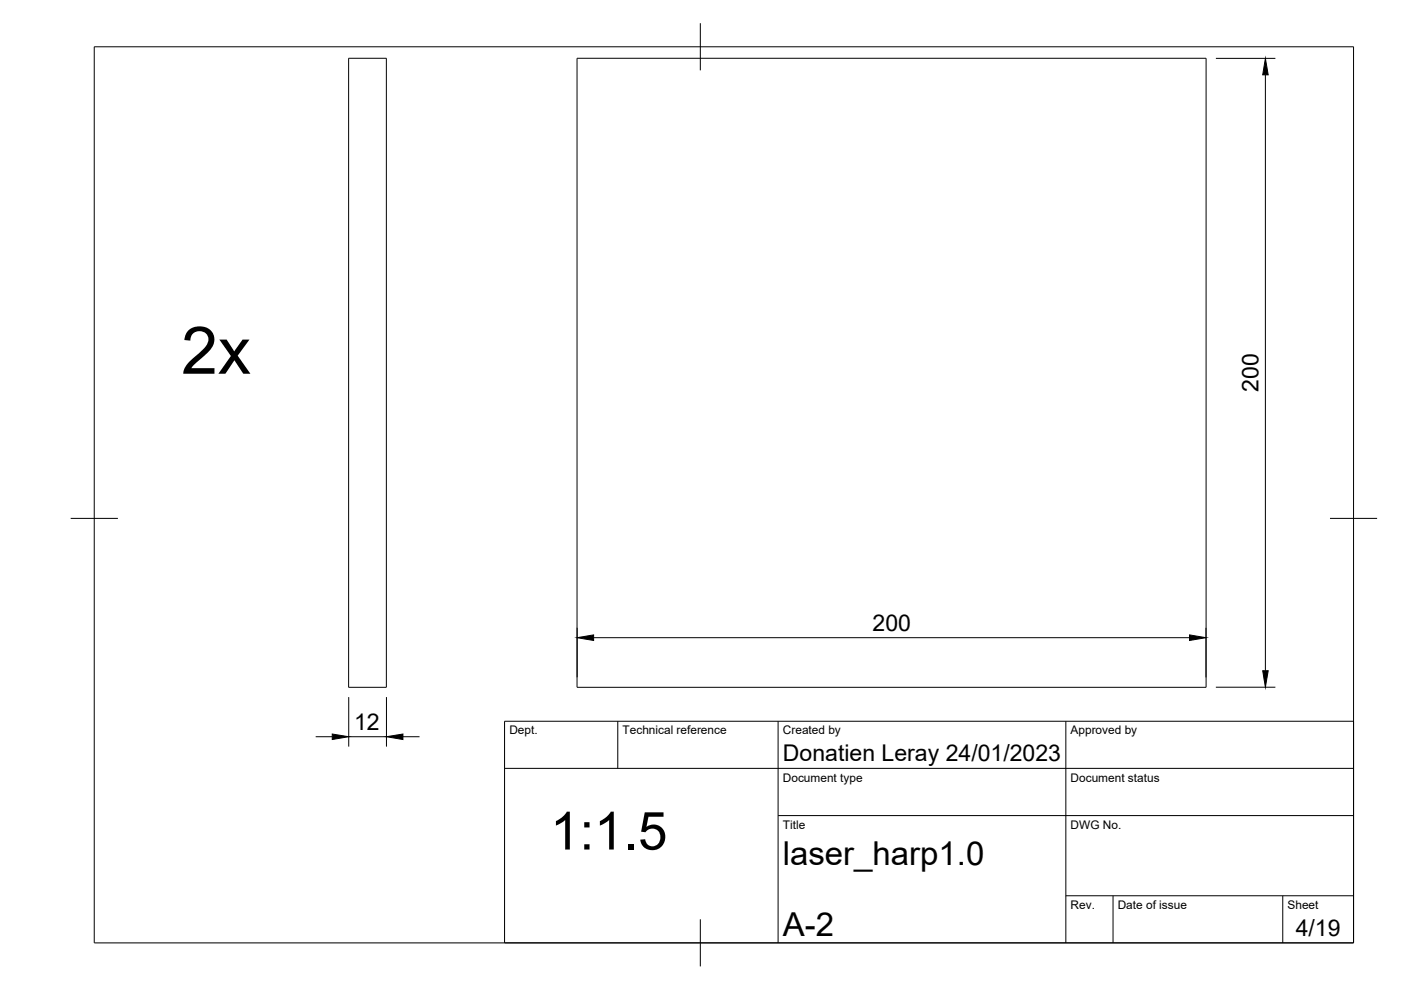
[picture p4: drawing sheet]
<svg xmlns="http://www.w3.org/2000/svg" width="297mm" height="210mm" viewBox="0 0 297 210" stroke-linecap="round" stroke-linejoin="round" font-family="sans-serif">
<!-- layer: Visible -->
<path d="M73.9 12.4h8v133.3h-8zM122.3 12.4h133.4v133.3h-133.4z" fill="none" stroke="#000" stroke-width=".21"/>
<!-- layer: TITLEBLOCK -->
<path d="M107 152.9h180v47h-180zM131 152.9v10M165 152.9v47M226 152.9v47M107 162.9h180M165 172.9h122M226 189.9h61M236 189.9v10M272 189.9v10" fill="none" stroke="#000" stroke-width=".21"/>
<!-- layer: BORDER -->
<path d="M20 9.9h267v190h-267zM148.5 4.9v10M15 109.9h10M282 109.9h10M148.5 194.9v10" fill="none" stroke="#000" stroke-width=".21"/>
<!-- layer: FD_Dimensions -->
<path d="M257.8 12.4h12.6M268.3 15.9v126.3M122.4 133.1v10.5M125.9 135.2h126.3M255.7 133.1v10.5M66.9 156.2h3.5M73.9 147.8v10.5M73.9 156.2h8M81.9 147.8v10.5M85.4 156.2h3.5M257.8 145.7h12.6" fill="none" stroke="#000" stroke-width=".21"/>
<path d="M268.3 12.4l.6 3.5h-1.2zM122.4 135.2l3.5-.6v1.2zM252.2 134.6l3.5 .6-3.5 .6zM70.4 155.6l3.5 .6-3.5 .6zM81.9 156.2l3.5-.6v1.2zM267.7 142.2h1.2l-.6 3.5z" fill="#000" stroke="#000" stroke-width=".21"/>
<text font-size="14" x="38.4" y="79.2">2x</text>
<text font-size="11.2" x="116.6" y="180.1">1:1.5</text>
<g font-size="7">
<text x="166" y="183.4">laser_harp1.0</text>
<text x="166" y="198.4">A-2</text>
</g>
<g font-size="4.9">
<text x="266.8" y="83.1" transform="rotate(-90 266.8 83.1)">200</text>
<text x="185" y="133.7">200</text>
<text x="75.1" y="154.8">12</text>
<text x="166" y="161.4">Donatien Leray 24/01/2023</text>
<text x="274.7" y="198.6">4/19</text>
</g>
<g font-size="2.5">
<text x="108" y="155.7">Dept.</text>
<text x="132" y="155.7">Technical reference</text>
<text x="166" y="155.7">Created by</text>
<text x="227" y="155.7">Approved by</text>
<text x="166" y="165.7">Document type</text>
<text x="227" y="165.7">Document status</text>
<text x="166" y="175.7">Title</text>
<text x="227" y="175.7">DWG No.</text>
<text x="227" y="192.7">Rev.</text>
<text x="237" y="192.7">Date of issue</text>
<text x="273" y="192.7">Sheet</text>
</g>
</svg>
